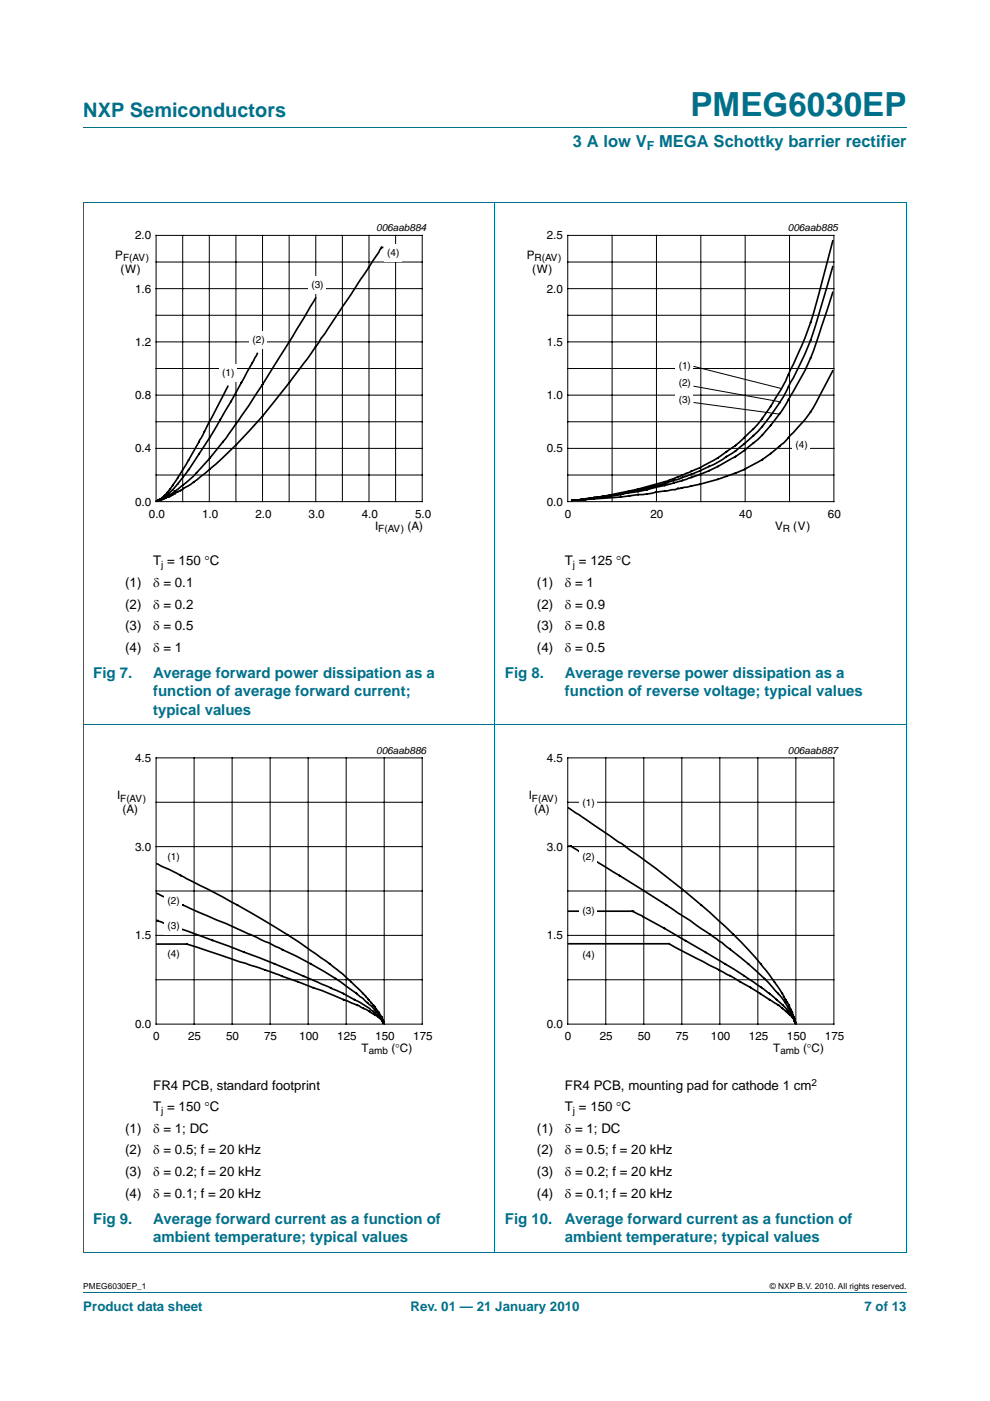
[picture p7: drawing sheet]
<svg xmlns="http://www.w3.org/2000/svg" width="210mm" height="297mm" viewBox="0 0 210 297" stroke-linecap="round" stroke-linejoin="round" font-family="sans-serif">
<path d="M17.7 27h174.6M17.6 42.9h174.7M17.7 42.9v222.5M105 42.8v222.7M192.3 42.9v222.5M17.6 153.6h174.7M17.6 265.5h174.7M17.7 273.9h174.6" fill="none" stroke="#00708a" stroke-width=".21"/>
<path d="M20.4 47.1h81.9v66.3h-81.9z" fill="none" stroke="#fff" stroke-width=".21"/>
<g fill="none" stroke="#000" stroke-width=".21">
<path d="M33.1 49.9h56.5v56.5h-56.5zM33.1 55.6h56.5M38.8 49.9v56.5M44.4 49.9v56.5M50 49.9v56.5M55.7 49.9v56.5M61.3 49.9v56.5M67 49.9v56.5M72.6 49.9v56.5M78.3 49.9v56.5M83.9 49.9v56.5M33.1 66.8h56.5"/>
<path d="M33.1 78.1h56.5M33.1 61.2h56.5M33.1 72.5h56.5M33.1 89.4h56.5M33.1 83.8h56.5M33.1 95.1h56.5M33.1 100.7h56.5"/>
</g>
<path d="M80.9 52.5l-2.7 4.2a513.4 513.4 0 0 1-14.4 21.2l-1.2 1.6a117.8 117.8 0 0 1-19.1 20.9 43.2 43.2 0 0 1-8 5l-1 .5-1 .3M80.9 52.5h.1M54.6 74.9l-2.8 5.2a192.3 192.3 0 0 1-12.2 20 18.8 18.8 0 0 1-4.8 5.3l-1.3 .8M66.9 63.2l-.4 .8a407.3 407.3 0 0 1-18.5 28.9l-.7 .8a46.7 46.7 0 0 1-8.5 9.1 11.2 11.2 0 0 1-3.1 2.2l-.8 .7-1.7 .5M66.9 63.2h.1M48.3 81.9l-1.3 2.6a215.1 215.1 0 0 1-10.4 18.5l-1.7 2-1.4 1.2M33.2 106.2h.3" fill="none" stroke="#000" stroke-width=".35"/>
<g fill="#fff">
<path d="M46.4 77.3h3.8v3.6h-3.8z"/>
<path d="M52.8 70.2h3.8v3.7h-3.8z"/>
<path d="M65.3 58.7h3.8v3.6h-3.8z"/>
<path d="M81.4 51.8h3.8v3.7h-3.8z"/>
</g>
<path d="M107.7 47.1h81.9v66.3h-81.9z" fill="none" stroke="#fff" stroke-width=".21"/>
<g fill="none" stroke="#000" stroke-width=".21">
<path d="M120.4 49.9h56.5v56.5h-56.5zM120.4 55.6h56.5M129.8 49.9v56.5M139.2 49.9v56.5M148.6 49.9v56.5M158.1 49.9v56.5M167.5 49.9v56.5M120.4 66.8h56.5M120.4 78.1h56.5M120.4 61.2h56.5M120.4 72.5h56.5M120.4 89.4h56.5"/>
<path d="M120.4 83.8h56.5M120.4 95.1h56.5M120.4 100.7h56.5"/>
</g>
<path d="M176.6 51.1l-2.4 9.1a89.2 89.2 0 0 1-10.7 26 31.4 31.4 0 0 1-8.5 8.9 36.7 36.7 0 0 1-10.6 5.7l-1.5 .7a103.1 103.1 0 0 1-16.9 4M176.6 56.5l-2.4 8.2a68.2 68.2 0 0 1-6.9 17.3 42.8 42.8 0 0 1-7.5 10.4 37.3 37.3 0 0 1-15.4 9l-.6 .2a82.9 82.9 0 0 1-17.8 3.9M176.6 62l-2.4 7.3a55.5 55.5 0 0 1-6.9 15.4 37.4 37.4 0 0 1-7.5 9.3 43.7 43.7 0 0 1-16.4 8.3l-.9 .2a97.4 97.4 0 0 1-14.6 2.9l-3.7 .5M176.6 78.6l-2.4 4.6a27.2 27.2 0 0 1-6.5 9.1 29.7 29.7 0 0 1-13.6 8.7 91.2 91.2 0 0 1-12.1 3l-4.8 .7-5.6 .7-7.4 .5M121.3 106.2l2.9-.3zM126 105.5l-3.3 .5h-1.4" fill="none" stroke="#000" stroke-width=".35"/>
<g fill="#fff">
<path d="M143.2 75.9h3.8v3.6h-3.8z"/>
<path d="M143.2 79.5h3.8v3.6h-3.8z"/>
<path d="M143.2 83.1h3.8v3.7h-3.8z"/>
<path d="M168 92.5h3.8v3.7h-3.8z"/>
</g>
<g fill="none" stroke="#000" stroke-width=".21">
<path d="M147.1 77.7l18.6 4.7M147.1 81.9l18.2 3.3M147.1 85.3l18.2 2.5M33.1 160.7h56.5v56.4h-56.5zM33.1 170.1h56.5M33.1 179.5h56.5M41.2 160.7v56.4M49.2 160.7v56.4M57.3 160.7v56.4M65.4 160.7v56.4M73.4 160.7v56.4M81.5 160.7v56.4"/>
<path d="M33.1 188.9h56.5M33.1 198.3h56.5M33.1 207.7h56.5"/>
</g>
<path d="M20.4 157.9h81.9v66.3h-81.9z" fill="none" stroke="#fff" stroke-width=".21"/>
<g fill="none" stroke="#000" stroke-width=".35">
<path d="M33.3 195.2a382 382 0 0 1 39.5 15.4l2.4 1.3a18.4 18.4 0 0 1 5.7 4.2l.5 .8M33.3 183.1l.7 .4a290.3 290.3 0 0 1 29.4 16.3l2.4 1.7a57.7 57.7 0 0 1 13.8 12.2 8.4 8.4 0 0 1 1.8 3.2M33.3 183.1h.1M33.3 189.4l7.8 3.6a309.2 309.2 0 0 1 24.8 11.4 60.1 60.1 0 0 1 12.8 8.9l2.1 2.3 .4 .9M33.3 189.4h.1M33.3 195.2h.1M33.3 200.2h6.3M39.6 200.2l9.1 3a312.4 312.4 0 0 1 26.5 9.7 22.1 22.1 0 0 1 5.9 3.5l.1 .1M39.6 200.2h.1M81.2 216.5h.1v.3M81.2 216.5l.1 .2M81.3 216.7h.1"/>
<path d="M81.3 216.7v.1M81.3 216.8l.1 .1M81.4 216.9h.1"/>
</g>
<g fill="#fff">
<path d="M34.8 179.9h3.8v3.6h-3.8z"/>
<path d="M34.8 189.2h3.8v3.6h-3.8z"/>
<path d="M34.8 194.6h3.8v3.6h-3.8z"/>
<path d="M34.8 200.5h3.8v3.7h-3.8z"/>
</g>
<path d="M120.4 160.7h56.5v56.4h-56.5zM120.4 170.1h56.5M120.4 179.5h56.5M128.5 160.7v56.4M136.5 160.7v56.4M144.6 160.7v56.4M152.7 160.7v56.4M160.7 160.7v56.4M168.8 160.7v56.4M120.4 188.9h56.5M120.4 198.3h56.5M120.4 207.7h56.5" fill="none" stroke="#000" stroke-width=".21"/>
<path d="M107.7 157.9h81.9v66.3h-81.9z" fill="none" stroke="#fff" stroke-width=".21"/>
<g fill="none" stroke="#000" stroke-width=".35">
<path d="M120.6 171.3l1.5 1a260.3 260.3 0 0 1 28.5 21.2 81.7 81.7 0 0 1 14.7 16.1l2.1 3.7 1.1 2.4 .2 1.2M120.6 171.3h.1M120.6 179.4h.5M121.1 179.4l7.5 4.5a394.2 394.2 0 0 1 22 14.2 73.6 73.6 0 0 1 15.6 14l1.4 2.1 .9 2.1M121.1 179.4h.1M120.6 193.2h13.5M134.1 193.2l4.5 2.3a269.6 269.6 0 0 1 22.9 13.8 36.8 36.8 0 0 1 6.1 5.5l.9 1.5M134.1 193.2h.1M120.6 200.1h21.3M141.9 200.1l5.9 3.1a139.8 139.8 0 0 1 17.8 10.3l.3 .3a9 9 0 0 1 2.6 2.5M141.9 200.1h.1M168.5 216.3v.1"/>
<path d="M168.5 216.3h.1M168.5 216.3l.1 .2M168.5 216.4l.1 .1M168.6 216.5v.1M168.6 216.5l.1 .4M168.6 216.6l.1 .2M168.7 216.8v.1"/>
</g>
<g fill="#fff">
<path d="M122.8 168.6h3.8v3.6h-3.8z"/>
<path d="M122.8 179.9h3.8v3.6h-3.8z"/>
<path d="M122.8 191.5h3.8v3.6h-3.8z"/>
<path d="M122.8 200.8h3.8v3.6h-3.8z"/>
</g>
<text font-size="7" fill="#00708a" x="146.5" y="24.6">PMEG6030EP</text>
<text font-size="4.2" fill="#00708a" x="17.7" y="24.9">NXP Semiconductors</text>
<g font-size="3.5" fill="#00708a">
<text x="121.5" y="31.1">3 A low V</text>
<text x="139.8" y="31.1">MEGA Schottky barrier rectifier</text>
</g>
<g font-size="3.2" fill="#00708a">
<text x="19.8" y="143.7">Fig 7.</text>
<text x="32.5" y="143.7">Average forward power dissipation as a</text>
<text x="107.1" y="143.7">Fig 8.</text>
<text x="119.8" y="143.7">Average reverse power dissipation as a</text>
<text x="32.5" y="147.6">function of average forward current;</text>
<text x="119.8" y="147.6">function of reverse voltage; typical values</text>
<text x="32.5" y="151.5">typical values</text>
<text x="19.8" y="259.5">Fig 9.</text>
<text x="32.5" y="263.4">ambient temperature; typical values</text>
<text x="32.5" y="259.5">Average forward current as a function of</text>
<text x="107.1" y="259.5">Fig 10.</text>
<text x="119.8" y="263.4">ambient temperature; typical values</text>
<text x="119.8" y="259.5">Average forward current as a function of</text>
</g>
<g font-size="2.8">
<text x="32.5" y="119.9">T = 150 °C</text>
<text x="119.8" y="119.9">T = 125 °C</text>
<text x="26.6" y="124.5">(1)</text>
<text x="32.5" y="124.5">δ = 0.1</text>
<text x="113.9" y="124.5">(1)</text>
<text x="119.8" y="124.5">δ = 1</text>
<text x="26.6" y="129.1">(2)</text>
<text x="32.5" y="129.1">δ = 0.2</text>
<text x="113.9" y="129.1">(2)</text>
<text x="119.8" y="129.1">δ = 0.9</text>
<text x="26.6" y="133.6">(3)</text>
<text x="32.5" y="133.6">δ = 0.5</text>
<text x="113.9" y="133.6">(3)</text>
<text x="119.8" y="133.6">δ = 0.8</text>
<text x="26.6" y="138.2">(4)</text>
<text x="32.5" y="138.2">δ = 1</text>
<text x="113.9" y="138.2">(4)</text>
<text x="119.8" y="138.2">δ = 0.5</text>
<text x="32.5" y="231">FR4 PCB, standard footprint</text>
<text x="119.8" y="231">FR4 PCB, mounting pad for cathode 1 cm</text>
<text x="32.5" y="235.6">T = 150 °C</text>
<text x="119.8" y="235.6">T = 150 °C</text>
<text x="26.6" y="240.2">(1)</text>
<text x="26.6" y="244.8">(2)</text>
<text x="32.5" y="240.2">δ = 1; DC</text>
<text x="32.5" y="244.8">δ = 0.5; f = 20 kHz</text>
<text x="113.9" y="240.2">(1)</text>
<text x="113.9" y="244.8">(2)</text>
<text x="119.8" y="240.2">δ = 1; DC</text>
<text x="119.8" y="244.8">δ = 0.5; f = 20 kHz</text>
<text x="26.6" y="249.4">(3)</text>
<text x="32.5" y="249.4">δ = 0.2; f = 20 kHz</text>
<text x="113.9" y="249.4">(3)</text>
<text x="119.8" y="249.4">δ = 0.2; f = 20 kHz</text>
<text x="26.6" y="253.9">(4)</text>
<text x="32.5" y="253.9">δ = 0.1; f = 20 kHz</text>
<text x="113.9" y="253.9">(4)</text>
<text x="119.8" y="253.9">δ = 0.1; f = 20 kHz</text>
</g>
<g font-size="2.8" fill="#00708a">
<text x="17.7" y="277.9">Product data sheet</text>
<text x="87.1" y="277.9">Rev. 01 — 21 January 2010</text>
<text x="183.4" y="277.9">7 of 13</text>
</g>
<text font-size="2.6" fill="#00708a" x="137.2" y="31.7">F</text>
<g font-size="2.5">
<text x="28.6" y="50.8">2.0</text>
<text x="116" y="50.8">2.5</text>
<text x="24.5" y="54.9">P</text>
<text x="25.6" y="57.9">(W)</text>
<text x="111.7" y="54.9">P</text>
<text x="112.9" y="57.9">(W)</text>
<text x="28.6" y="62">1.6</text>
<text x="116" y="62">2.0</text>
<text x="28.6" y="73.3">1.2</text>
<text x="116" y="73.3">1.5</text>
<text x="28.6" y="84.6">0.8</text>
<text x="116" y="84.6">1.0</text>
<text x="28.6" y="95.9">0.4</text>
<text x="116" y="95.9">0.5</text>
<text x="28.6" y="107.2">0.0</text>
<text x="116" y="107.2">0.0</text>
<text x="31.6" y="109.7">0.0</text>
<text x="42.9" y="109.7">1.0</text>
<text x="54.2" y="109.7">2.0</text>
<text x="65.5" y="109.7">3.0</text>
<text x="76.7" y="109.7">4.0</text>
<text x="79.5" y="112.3">I</text>
<text x="86.4" y="112.3">(A)</text>
<text x="88" y="109.7">5.0</text>
<text x="119.8" y="109.7">0</text>
<text x="138" y="109.7">20</text>
<text x="156.8" y="109.7">40</text>
<text x="164.4" y="112.3">V</text>
<text x="168.3" y="112.3">(V)</text>
<text x="175.6" y="109.7">60</text>
<text x="28.6" y="161.5">4.5</text>
<text x="116" y="161.5">4.5</text>
<text x="24.8" y="169.4">I</text>
<text x="26" y="172.4">(A)</text>
<text x="112.1" y="169.4">I</text>
<text x="113.3" y="172.4">(A)</text>
<text x="28.6" y="180.3">3.0</text>
<text x="116" y="180.3">3.0</text>
<text x="28.6" y="199.2">1.5</text>
<text x="116" y="199.2">1.5</text>
<text x="28.6" y="218">0.0</text>
<text x="32.5" y="220.5">0</text>
<text x="39.9" y="220.5">25</text>
<text x="48" y="220.5">50</text>
<text x="56" y="220.5">75</text>
<text x="63.5" y="220.5">100</text>
<text x="71.5" y="220.5">125</text>
<text x="79.6" y="220.5">150</text>
<text x="87.7" y="220.5">175</text>
<text x="116" y="218">0.0</text>
<text x="119.8" y="220.5">0</text>
<text x="127.2" y="220.5">25</text>
<text x="135.3" y="220.5">50</text>
<text x="143.3" y="220.5">75</text>
<text x="150.8" y="220.5">100</text>
<text x="158.8" y="220.5">125</text>
<text x="166.9" y="220.5">150</text>
<text x="175" y="220.5">175</text>
<text x="76.7" y="223.1">T</text>
<text x="83" y="223.1">(°C)</text>
<text x="164" y="223.1">T</text>
<text x="170.3" y="223.1">(°C)</text>
</g>
<g font-size="2.1">
<text x="79.8" y="49.1">006aab884</text>
<text x="167.1" y="49.1">006aab885</text>
<text x="26.1" y="55.4">F(AV)</text>
<text x="82.1" y="54.2">(4)</text>
<text x="113.4" y="55.4">R(AV)</text>
<text x="66" y="61.1">(3)</text>
<text x="53.6" y="72.6">(2)</text>
<text x="47.1" y="79.7">(1)</text>
<text x="143.9" y="78.3">(1)</text>
<text x="143.9" y="81.9">(2)</text>
<text x="143.9" y="85.5">(3)</text>
<text x="168.7" y="94.9">(4)</text>
<text x="80.2" y="112.8">F(AV)</text>
<text x="166" y="112.8">R</text>
<text x="34.2" y="120.4">j</text>
<text x="121.5" y="120.4">j</text>
<text x="79.8" y="159.8">006aab886</text>
<text x="167.1" y="159.8">006aab887</text>
<text x="25.5" y="169.9">F(AV)</text>
<text x="112.8" y="169.9">F(AV)</text>
<text x="123.5" y="171">(1)</text>
<text x="35.5" y="182.3">(1)</text>
<text x="123.5" y="182.3">(2)</text>
<text x="35.5" y="191.6">(2)</text>
<text x="35.5" y="197">(3)</text>
<text x="123.5" y="193.8">(3)</text>
<text x="35.5" y="202.9">(4)</text>
<text x="123.5" y="203.2">(4)</text>
<text x="78.2" y="223.6">amb</text>
<text x="165.5" y="223.6">amb</text>
<text x="172.1" y="230.2">2</text>
<text x="34.2" y="236.1">j</text>
<text x="121.5" y="236.1">j</text>
</g>
<g font-size="1.8">
<text x="17.7" y="273.3">PMEG6030EP_1</text>
<text x="163.3" y="273.3">© NXP B.V. 2010. All rights reserved.</text>
</g>
</svg>
